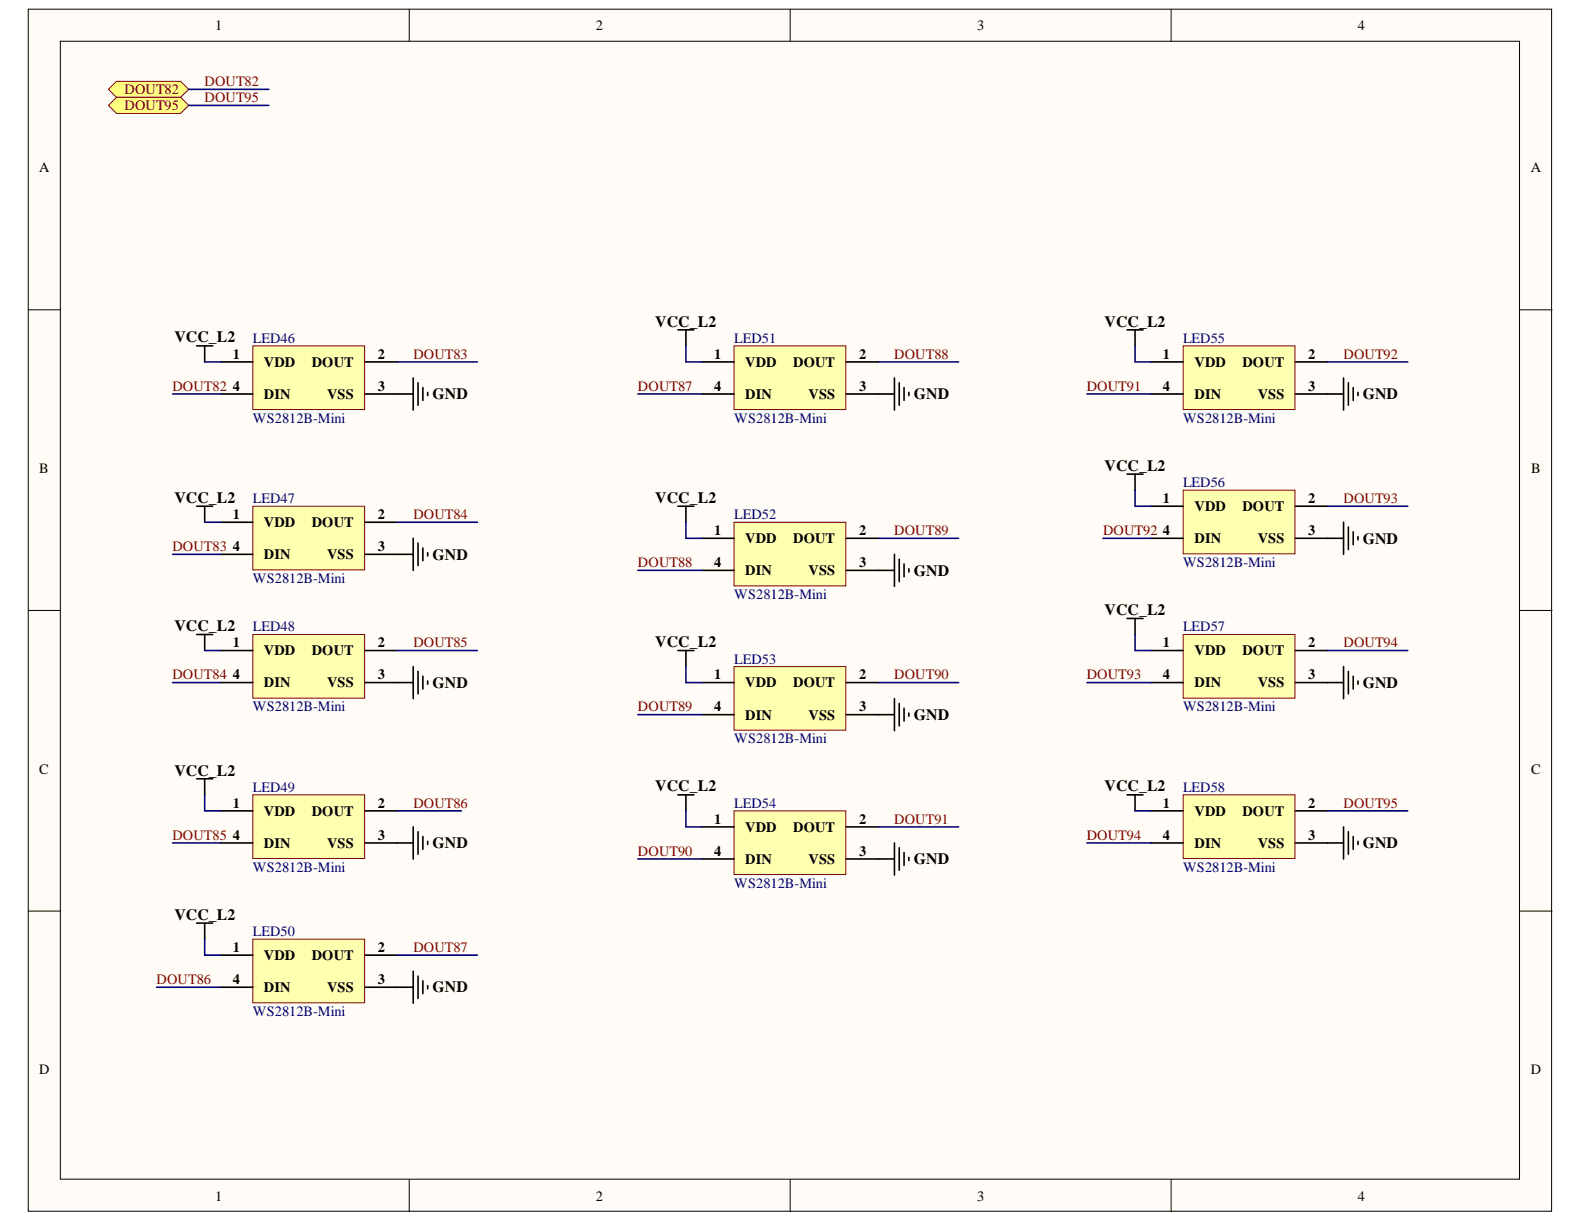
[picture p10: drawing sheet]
<svg xmlns="http://www.w3.org/2000/svg" width="279mm" height="216mm" viewBox="0 0 279 216" stroke-linecap="round" stroke-linejoin="round" font-family="sans-serif">
<g fill="#fffcf8" stroke="#000" stroke-width=".18">
<path d="M5 1.6h268.7v212h-268.7z"/>
<path d="M10.6 7.3h257.4v200.7h-257.4z"/>
</g>
<path d="M72.2 1.6v5.7M139.4 1.6v5.7M206.6 1.6v5.7M5 54.6h5.6M268.1 54.6h5.7M5 107.7h5.6M268.1 107.7h5.7M5 160.7h5.6M268.1 160.7h5.7M72.2 208.1v5.6M139.4 208.1v5.6M206.6 208.1v5.6" fill="none" stroke="#000" stroke-width=".18"/>
<path d="M44.6 61h19.7v11.2h-19.7z" fill="#ffffb0" stroke="#800000" stroke-width=".18"/>
<path d="M34.7 61h2.8M36.1 61v2.8M38.9 63.8h5.7M38.9 69.5h5.7M64.4 63.8h5.7M64.4 69.5h8.5M72.9 66.7v5.6M73.7 67.5v4M74.6 68.4v2.2M75.4 69.2v.6" fill="none" stroke="#000" stroke-width=".28"/>
<path d="M44.6 89.3h19.7v11.2h-19.7z" fill="#ffffb0" stroke="#800000" stroke-width=".18"/>
<path d="M34.7 89.3h2.8M36.1 89.3v2.8M38.9 92.1h5.7M38.9 97.8h5.7M64.4 92.1h5.7M64.4 97.8h8.5M72.9 94.9v5.7M73.7 95.8v4M74.6 96.6v2.3M75.4 97.5v.6" fill="none" stroke="#000" stroke-width=".28"/>
<path d="M44.6 111.9h19.7v11.2h-19.7z" fill="#ffffb0" stroke="#800000" stroke-width=".18"/>
<path d="M34.7 111.9h2.8M36.1 111.9v2.8M38.9 114.7h5.7M64.4 114.7h5.7M72.9 117.6v5.6M73.7 118.4v4M74.6 119.3v2.2M38.9 120.4h5.7M64.4 120.4h8.5M75.4 120.1v.6" fill="none" stroke="#000" stroke-width=".28"/>
<g fill="#ffff80" stroke="#800000" stroke-width=".18">
<path d="M19.1 15.8l1.4-1.5h11.4l1.4 1.5-1.4 1.4h-11.4z" fill-rule="evenodd"/>
<path d="M19.1 18.6l1.4-1.4h11.4l1.4 1.4-1.4 1.4h-11.4z" fill-rule="evenodd"/>
</g>
<path d="M44.6 140.2h19.7v11.2h-19.7z" fill="#ffffb0" stroke="#800000" stroke-width=".18"/>
<path d="M34.7 137.4h2.8M36.1 137.4v2.8M38.9 143h5.7M38.9 148.7h5.7M64.4 143h5.7M64.4 148.7h8.5M72.9 145.9v5.6M73.7 146.7v4M74.6 147.6v2.2M75.4 148.4v.6" fill="none" stroke="#000" stroke-width=".28"/>
<path d="M44.6 165.7h19.7v11.2h-19.7z" fill="#ffffb0" stroke="#800000" stroke-width=".18"/>
<path d="M34.7 162.8h2.8M36.1 162.8v2.9M38.9 168.5h5.7M38.9 174.1h5.7M64.4 168.5h5.7M64.4 174.1h8.5M72.9 171.3v5.7M73.7 172.2v3.9M74.6 173v2.3M75.4 173.9v.5" fill="none" stroke="#000" stroke-width=".28"/>
<path d="M129.5 61h19.7v11.2h-19.7z" fill="#ffffb0" stroke="#800000" stroke-width=".18"/>
<path d="M119.6 58.2h2.8M121 58.2v2.8M123.8 63.8h5.7M123.8 69.5h5.7M149.3 63.8h5.6M149.3 69.5h8.5M157.8 66.7v5.6M158.6 67.5v4M159.5 68.4v2.2M160.3 69.2v.6" fill="none" stroke="#000" stroke-width=".28"/>
<path d="M129.5 92.1h19.7v11.2h-19.7z" fill="#ffffb0" stroke="#800000" stroke-width=".18"/>
<path d="M119.6 89.3h2.8M121 89.3v2.8M123.8 94.9h5.7M149.3 94.9h5.6M157.8 97.8v5.6M158.6 98.6v4M159.5 99.5v2.2M123.8 100.6h5.7M149.3 100.6h8.5M160.3 100.3v.6" fill="none" stroke="#000" stroke-width=".28"/>
<path d="M129.5 117.6h19.7v11.2h-19.7z" fill="#ffffb0" stroke="#800000" stroke-width=".18"/>
<path d="M119.6 114.7h2.8M121 114.7v2.9M123.8 120.4h5.7M123.8 126.1h5.7M149.3 120.4h5.6M149.3 126.1h8.5M157.8 123.2v5.7M158.6 124.1v3.9M159.5 124.9v2.3M160.3 125.8v.5" fill="none" stroke="#000" stroke-width=".28"/>
<path d="M129.5 143h19.7v11.3h-19.7z" fill="#ffffb0" stroke="#800000" stroke-width=".18"/>
<path d="M119.6 140.2h2.8M121 140.2v2.8M123.8 145.9h5.7M123.8 151.5h5.7M149.3 145.9h5.6M149.3 151.5h8.5M157.8 148.7v5.6M158.6 149.5v4M159.5 150.4v2.2M160.3 151.2v.6" fill="none" stroke="#000" stroke-width=".28"/>
<path d="M208.7 86.5h19.7v11.2h-19.7z" fill="#ffffb0" stroke="#800000" stroke-width=".18"/>
<path d="M198.8 83.6h2.8M200.2 83.6v2.9M203 89.3h5.7M203 94.9h5.7M228.5 89.3h5.7M228.5 94.9h8.5M237 92.1v5.7M237.8 93v3.9M238.7 93.8v2.3M239.5 94.7v.5" fill="none" stroke="#000" stroke-width=".28"/>
<path d="M208.7 61h19.7v11.2h-19.7z" fill="#ffffb0" stroke="#800000" stroke-width=".18"/>
<path d="M198.8 58.2h2.8M200.2 58.2v2.8M203 63.8h5.7M203 69.5h5.7M228.5 63.8h5.7M228.5 69.5h8.5M237 66.7v5.6M237.8 67.5v4M238.7 68.4v2.2M239.5 69.2v.6" fill="none" stroke="#000" stroke-width=".28"/>
<path d="M208.7 111.9h19.7v11.2h-19.7z" fill="#ffffb0" stroke="#800000" stroke-width=".18"/>
<path d="M198.8 109.1h2.8M200.2 109.1v2.8M203 114.7h5.7M228.5 114.7h5.7M237 117.6v5.6M237.8 118.4v4M238.7 119.3v2.2M203 120.4h5.7M228.5 120.4h8.5M239.5 120.1v.6" fill="none" stroke="#000" stroke-width=".28"/>
<path d="M208.7 140.2h19.7v11.2h-19.7z" fill="#ffffb0" stroke="#800000" stroke-width=".18"/>
<path d="M198.8 140.2h2.8M200.2 140.2v2.8M203 143h5.7M203 148.7h5.7M228.5 143h5.7M228.5 148.7h8.5M237 145.9v5.6M237.8 146.7v4M238.7 147.6v2.2M239.5 148.4v.6" fill="none" stroke="#000" stroke-width=".28"/>
<g fill="none" stroke="#000080" stroke-width=".28">
<path d="M33.3 18.6h14.1M33.3 15.8h14.1M30.4 69.5h8.5M36.1 63.8h2.8M70.1 63.8h14.1M112.5 69.5h11.3M121 61v2.8h2.8M154.9 63.8h14.2M191.7 69.5h11.3M200.2 61v2.8h2.8M234.2 63.8h14.1M30.4 97.8h8.5"/>
<path d="M36.1 92.1h2.8M70.1 92.1h14.1M121 92.1v2.8h2.8M154.9 94.9h14.2M194.5 94.9h8.5M200.2 86.5v2.8h2.8M234.2 89.3h14.1M36.1 114.7h2.8M70.1 114.7h14.1M112.5 100.6h11.3M121 117.6v2.8h2.8M200.2 111.9v2.8h2.8"/>
<path d="M234.2 114.7h14.1M30.4 120.4h8.5M112.5 126.1h11.3M154.9 120.4h14.2M191.7 120.4h11.3M30.4 148.7h8.5M36.1 140.2v2.8h2.8M70.1 143h11.3M112.5 151.5h11.3M121 143v2.9h2.8M154.9 145.9h14.2M191.7 148.7h11.3"/>
<path d="M200.2 143h2.8M234.2 143h14.1M27.6 174.1h11.3M36.1 165.7v2.8h2.8M70.1 168.5h14.1"/>
</g>
<g font-size="2.8">
<text x="115.6" y="57.6">VCC_L2</text>
<text x="194.8" y="57.6">VCC_L2</text>
<text x="30.8" y="60.4">VCC_L2</text>
<text x="76.3" y="70.4">GND</text>
<text x="161.2" y="70.4">GND</text>
<text x="240.4" y="70.4">GND</text>
<text x="194.8" y="83">VCC_L2</text>
<text x="30.8" y="88.7">VCC_L2</text>
<text x="115.6" y="88.7">VCC_L2</text>
<text x="240.4" y="95.9">GND</text>
<text x="76.3" y="98.7">GND</text>
<text x="161.2" y="101.6">GND</text>
<text x="30.8" y="111.3">VCC_L2</text>
<text x="194.8" y="108.5">VCC_L2</text>
<text x="115.6" y="114.2">VCC_L2</text>
<text x="76.3" y="121.3">GND</text>
<text x="240.4" y="121.3">GND</text>
<text x="161.2" y="127">GND</text>
<text x="30.8" y="136.8">VCC_L2</text>
<text x="115.6" y="139.6">VCC_L2</text>
<text x="194.8" y="139.6">VCC_L2</text>
<text x="76.3" y="149.6">GND</text>
<text x="240.4" y="149.6">GND</text>
<text x="161.2" y="152.4">GND</text>
<text x="30.8" y="162.2">VCC_L2</text>
<text x="76.3" y="175.1">GND</text>
</g>
<g font-size="2.5">
<text x="37.9" y="5.3">1</text>
<text x="105.1" y="5.3">2</text>
<text x="172.4" y="5.3">3</text>
<text x="239.5" y="5.3">4</text>
<text x="6.9" y="30.4">A</text>
<text x="270" y="30.4">A</text>
<text x="41.1" y="63.3">1</text>
<text x="46.6" y="64.7">VDD</text>
<text x="55" y="64.7">DOUT</text>
<text x="66.7" y="63.3">2</text>
<text x="126" y="63.3">1</text>
<text x="131.5" y="64.7">VDD</text>
<text x="139.9" y="64.7">DOUT</text>
<text x="151.6" y="63.3">2</text>
<text x="205.1" y="63.3">1</text>
<text x="210.7" y="64.7">VDD</text>
<text x="219.2" y="64.7">DOUT</text>
<text x="230.7" y="63.3">2</text>
<text x="41.1" y="68.9">4</text>
<text x="46.6" y="70.3">DIN</text>
<text x="57.7" y="70.3">VSS</text>
<text x="66.7" y="68.9">3</text>
<text x="126" y="68.9">4</text>
<text x="131.5" y="70.3">DIN</text>
<text x="142.6" y="70.3">VSS</text>
<text x="151.6" y="68.9">3</text>
<text x="205.1" y="68.9">4</text>
<text x="210.7" y="70.3">DIN</text>
<text x="221.9" y="70.3">VSS</text>
<text x="230.7" y="68.9">3</text>
<text x="6.9" y="83.4">B</text>
<text x="270.1" y="83.4">B</text>
<text x="205.1" y="88.8">1</text>
<text x="230.7" y="88.8">2</text>
<text x="41.1" y="91.5">1</text>
<text x="46.6" y="93">VDD</text>
<text x="55" y="93">DOUT</text>
<text x="66.7" y="91.5">2</text>
<text x="126" y="94.4">1</text>
<text x="131.5" y="95.8">VDD</text>
<text x="139.9" y="95.8">DOUT</text>
<text x="151.6" y="94.4">2</text>
<text x="205.1" y="94.4">4</text>
<text x="210.7" y="90.2">VDD</text>
<text x="210.7" y="95.8">DIN</text>
<text x="219.2" y="90.2">DOUT</text>
<text x="221.9" y="95.8">VSS</text>
<text x="230.7" y="94.4">3</text>
<text x="41.1" y="97.2">4</text>
<text x="46.6" y="98.6">DIN</text>
<text x="57.7" y="98.6">VSS</text>
<text x="66.7" y="97.2">3</text>
<text x="126" y="100.1">4</text>
<text x="131.5" y="101.5">DIN</text>
<text x="142.6" y="101.5">VSS</text>
<text x="151.6" y="100.1">3</text>
<text x="41.1" y="114.2">1</text>
<text x="41.1" y="119.8">4</text>
<text x="46.6" y="115.6">VDD</text>
<text x="55" y="115.6">DOUT</text>
<text x="66.7" y="114.2">2</text>
<text x="66.7" y="119.8">3</text>
<text x="126" y="119.8">1</text>
<text x="151.6" y="119.8">2</text>
<text x="205.1" y="114.2">1</text>
<text x="205.1" y="119.8">4</text>
<text x="210.7" y="115.6">VDD</text>
<text x="219.2" y="115.6">DOUT</text>
<text x="230.7" y="114.2">2</text>
<text x="230.7" y="119.8">3</text>
<text x="46.6" y="121.3">DIN</text>
<text x="57.7" y="121.3">VSS</text>
<text x="126" y="125.5">4</text>
<text x="131.5" y="121.3">VDD</text>
<text x="139.9" y="121.3">DOUT</text>
<text x="151.6" y="125.5">3</text>
<text x="210.7" y="121.3">DIN</text>
<text x="221.9" y="121.3">VSS</text>
<text x="131.5" y="126.9">DIN</text>
<text x="142.6" y="126.9">VSS</text>
<text x="6.9" y="136.5">C</text>
<text x="270.1" y="136.5">C</text>
<text x="41.1" y="142.5">1</text>
<text x="46.6" y="143.9">VDD</text>
<text x="55" y="143.9">DOUT</text>
<text x="66.7" y="142.5">2</text>
<text x="205.1" y="142.5">1</text>
<text x="210.7" y="143.9">VDD</text>
<text x="219.2" y="143.9">DOUT</text>
<text x="230.7" y="142.5">2</text>
<text x="41.1" y="148.1">4</text>
<text x="46.6" y="149.6">DIN</text>
<text x="57.7" y="149.6">VSS</text>
<text x="66.7" y="148.1">3</text>
<text x="126" y="145.3">1</text>
<text x="131.5" y="146.7">VDD</text>
<text x="139.9" y="146.7">DOUT</text>
<text x="151.6" y="145.3">2</text>
<text x="205.1" y="148.1">4</text>
<text x="210.7" y="149.6">DIN</text>
<text x="221.9" y="149.6">VSS</text>
<text x="230.7" y="148.1">3</text>
<text x="126" y="151">4</text>
<text x="131.5" y="152.3">DIN</text>
<text x="142.6" y="152.3">VSS</text>
<text x="151.6" y="151">3</text>
<text x="41.1" y="168">1</text>
<text x="66.7" y="168">2</text>
<text x="41.1" y="173.6">4</text>
<text x="46.6" y="169.3">VDD</text>
<text x="55" y="169.3">DOUT</text>
<text x="66.7" y="173.6">3</text>
<text x="46.6" y="175">DIN</text>
<text x="57.7" y="175">VSS</text>
<text x="6.9" y="189.5">D</text>
<text x="270" y="189.5">D</text>
<text x="37.9" y="211.8">1</text>
<text x="105.1" y="211.8">2</text>
<text x="172.4" y="211.8">3</text>
<text x="239.5" y="211.8">4</text>
</g>
<g font-size="2.5" fill="#800000">
<text x="22" y="16.6">DOUT82</text>
<text x="36.1" y="15.2">DOUT82</text>
<text x="22" y="19.4">DOUT95</text>
<text x="36.1" y="18.1">DOUT95</text>
<text x="72.9" y="63.3">DOUT83</text>
<text x="157.7" y="63.3">DOUT88</text>
<text x="237" y="63.3">DOUT92</text>
<text x="30.4" y="68.9">DOUT82</text>
<text x="112.5" y="68.9">DOUT87</text>
<text x="191.7" y="68.9">DOUT91</text>
<text x="237" y="88.8">DOUT93</text>
<text x="72.9" y="91.5">DOUT84</text>
<text x="157.7" y="94.4">DOUT89</text>
<text x="194.6" y="94.4">DOUT92</text>
<text x="30.4" y="97.2">DOUT83</text>
<text x="112.5" y="100.1">DOUT88</text>
<text x="30.4" y="119.8">DOUT84</text>
<text x="72.9" y="114.2">DOUT85</text>
<text x="157.7" y="119.8">DOUT90</text>
<text x="191.7" y="119.8">DOUT93</text>
<text x="237" y="114.2">DOUT94</text>
<text x="112.5" y="125.5">DOUT89</text>
<text x="72.9" y="142.5">DOUT86</text>
<text x="237" y="142.5">DOUT95</text>
<text x="30.4" y="148.1">DOUT85</text>
<text x="157.7" y="145.3">DOUT91</text>
<text x="191.7" y="148.1">DOUT94</text>
<text x="112.5" y="151">DOUT90</text>
<text x="72.9" y="168">DOUT87</text>
<text x="27.6" y="173.6">DOUT86</text>
</g>
<g font-size="2.5" fill="#000080">
<text x="44.6" y="60.5">LED46</text>
<text x="129.5" y="60.5">LED51</text>
<text x="208.7" y="60.5">LED55</text>
<text x="44.6" y="74.6">WS2812B-Mini</text>
<text x="129.5" y="74.6">WS2812B-Mini</text>
<text x="208.7" y="74.6">WS2812B-Mini</text>
<text x="44.6" y="88.8">LED47</text>
<text x="208.7" y="85.9">LED56</text>
<text x="129.5" y="91.5">LED52</text>
<text x="208.7" y="100.1">WS2812B-Mini</text>
<text x="44.6" y="102.9">WS2812B-Mini</text>
<text x="129.5" y="105.7">WS2812B-Mini</text>
<text x="44.6" y="111.4">LED48</text>
<text x="208.7" y="111.4">LED57</text>
<text x="129.5" y="117">LED53</text>
<text x="44.6" y="125.5">WS2812B-Mini</text>
<text x="208.7" y="125.5">WS2812B-Mini</text>
<text x="129.5" y="131.1">WS2812B-Mini</text>
<text x="44.6" y="139.7">LED49</text>
<text x="129.5" y="142.5">LED54</text>
<text x="208.7" y="139.7">LED58</text>
<text x="44.6" y="153.8">WS2812B-Mini</text>
<text x="208.7" y="153.8">WS2812B-Mini</text>
<text x="129.5" y="156.6">WS2812B-Mini</text>
<text x="44.6" y="165.1">LED50</text>
<text x="44.6" y="179.3">WS2812B-Mini</text>
</g>
</svg>
